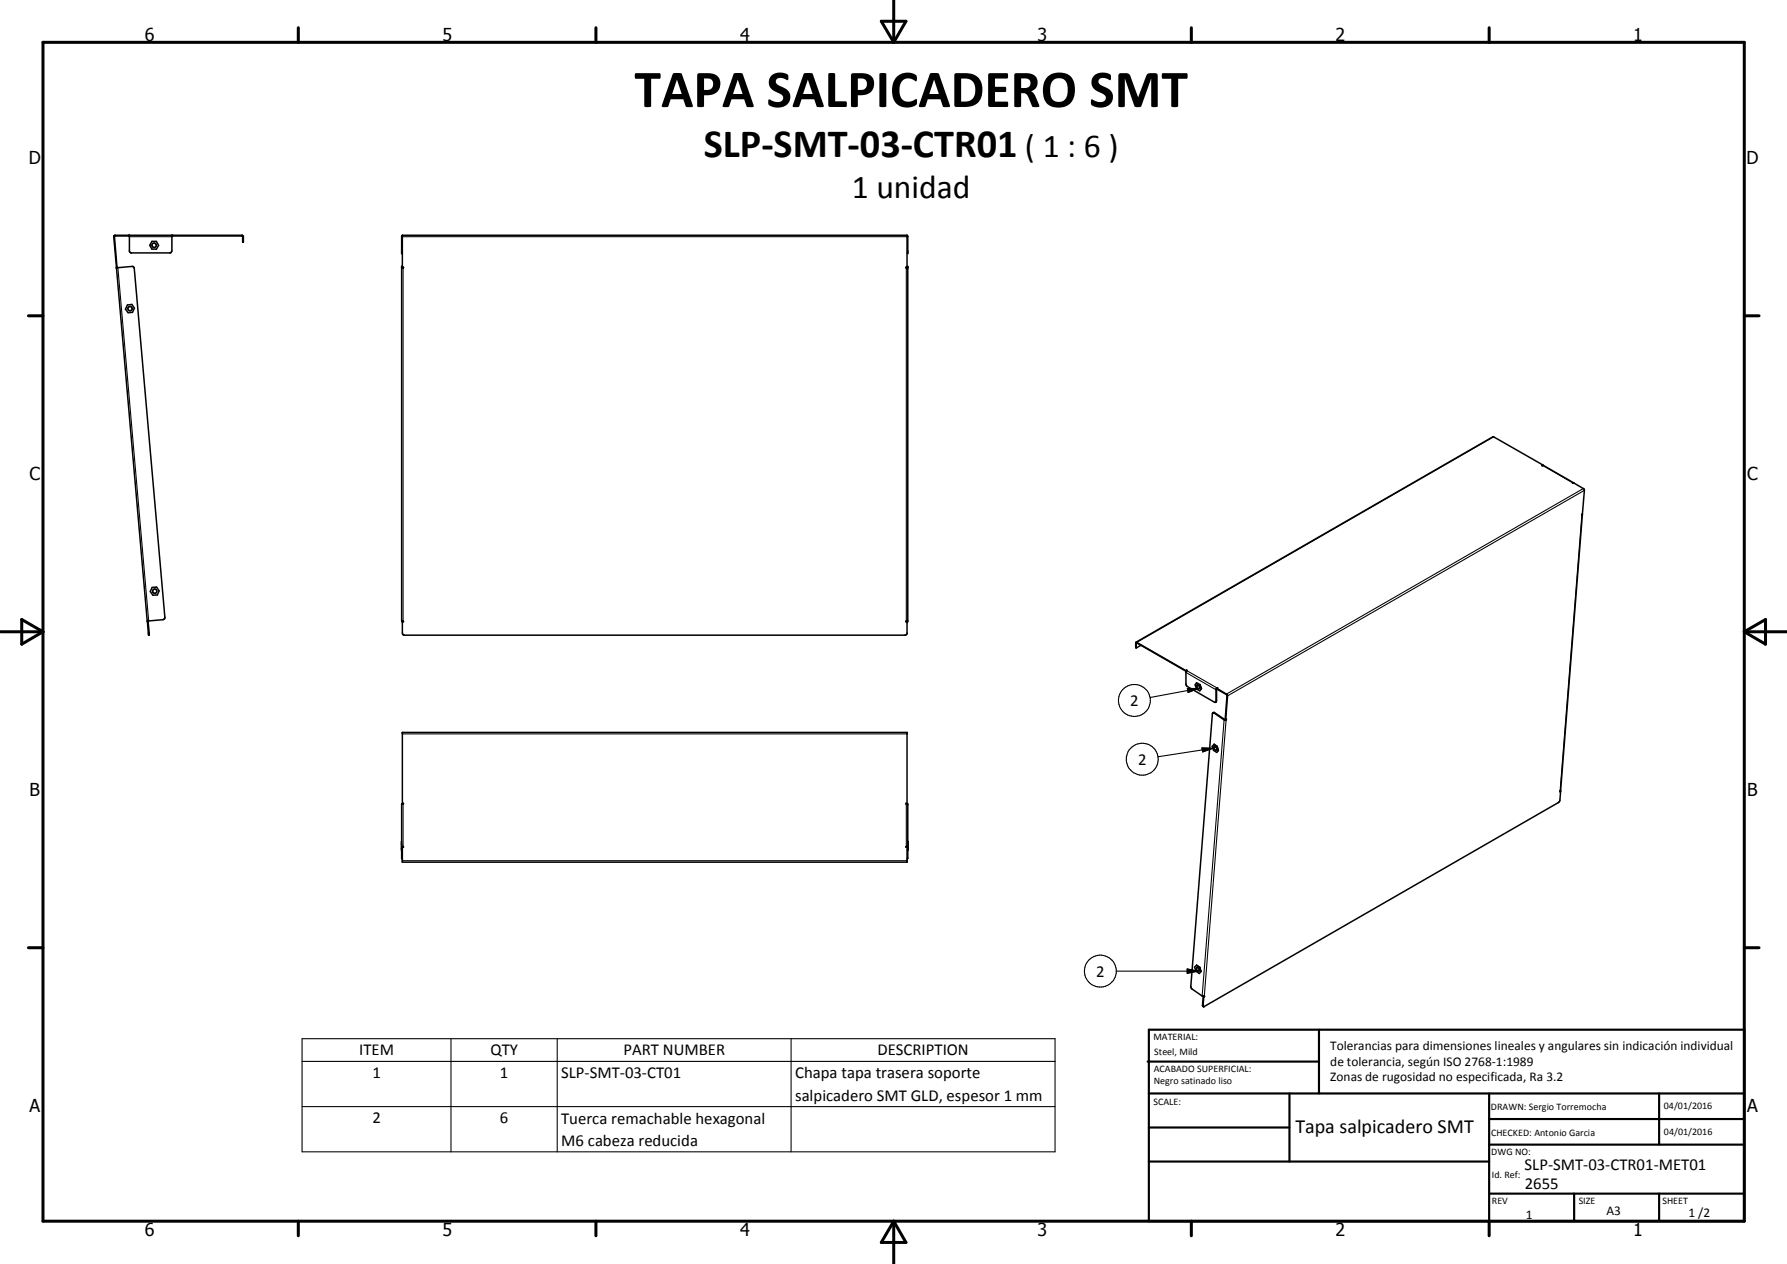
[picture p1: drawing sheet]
<svg xmlns="http://www.w3.org/2000/svg" width="420mm" height="297mm" viewBox="0 0 420 297" stroke-linecap="round" stroke-linejoin="round" font-family="sans-serif">
<g fill="#000">
<circle cx="30.4" cy="55.3" r=".18"/>
<circle cx="40.4" cy="55.3" r=".18"/>
<circle cx="94.4" cy="59.4" r=".18"/>
<circle cx="94.6" cy="55.3" r=".18"/>
<circle cx="213.3" cy="55.3" r=".18"/>
<circle cx="213.4" cy="59.4" r=".18"/>
<circle cx="27.4" cy="62.9" r=".18"/>
<circle cx="94.4" cy="62.6" r=".18"/>
<circle cx="213.3" cy="62.9" r=".18"/>
<circle cx="213.4" cy="62.6" r=".18"/>
<circle cx="213.4" cy="62.9" r=".18"/>
<circle cx="94.6" cy="146.1" r=".18"/>
<circle cx="213.3" cy="146.1" r=".18"/>
<circle cx="213.4" cy="145.9" r=".18"/>
<circle cx="279" cy="157.6" r=".18"/>
<circle cx="94.6" cy="172.1" r=".18"/>
<circle cx="213.3" cy="172.1" r=".18"/>
<circle cx="213.4" cy="188.9" r=".18"/>
<circle cx="213.4" cy="198.9" r=".18"/>
</g>
<g fill="none" stroke="#000" stroke-width=".35">
<path d="M30.3 55.3v.2M30.4 55.3v3.8l.4 .3h9.3l.3-.5v-3.6M30.4 55.5h-3.5l.6 7.2M35.7 56.7h1.1l.5 1-.5 .8h-1.1l-.5-.8zM40.4 55.5h16.6l.1 1.4h.1v-1.3l-.2-.3h-30l-.3 .3 .7 7.2M40.6 55.3v.2M94.6 55.3l-.2 .2v3.9h.2M94.6 55.3v7.6M94.6 55.3h118.7M213.3 55.3l.1 .2v3.9h-.1M213.3 55.3v7.6M27.4 62.9l3.8-.3 .4 .5 7.2 82-.1 .3-.4 .2-3.7 .4"/>
<path d="M27.4 62.9l7.2 83.1M27.4 62.8v.1M27.5 62.7v.2M27.5 62.7l-.1 .1M30 71.7l1-.2 .6 .9-.5 1-1 .1-.6-.9zM94.6 62.6h-.2v83.3l.5 .1-.3 .1v2.7l.1 .3 .4 .2 118-.1 .2-.3v-2.8l-.3-.1 .4-.1v-83.3h-.1M94.6 62.8l.3 .1h-.5M213.3 62.8l-.3 .1h.4M362.7 109.3l-11.6-6.7-84 48.3M362.7 109.4l7.3 4.1M362.7 109.3l-.2 .1h.2M362.7 109.3v.1"/>
<path d="M370 113.5h-.3h.3l2.4 1.4 .1 .2-.4 5.7M370 113.5h.1M35.8 138h1l.6 .9-.4 .9-1.1 .1-.6-.9zM371.9 120.9l.2-.1-.2 .2zM372.1 120.8l-5.3 65.1M34.6 146l.1 .1M34.7 146.1h.1M34.7 146.1l.3 3.1M34.8 146.1l.3 2.7v.5h-.1M34.8 145.9v.2M35 149.2v.1M267.1 150.9l11.7 6.7"/>
<path d="M267.1 150.9l-.1 1.3 .2 .1M267.2 152.3l.1-1.2 11.5 6.6M268.3 151.6l-1.1 .7M278.8 157.6v.1M279 157.5l-.2 .4 .2 3.3 6.7 3.9 .2-.2v-2.9l.3-.4M279 157.5l-.2 .1M279 157.5l-.2 .2M281.5 161l.5 .3a.31 .31 0 0 1 0 .5 .31 .31 0 0 1-.5-.1l-.1-.4zM282.1 160.9l-.8-.5-.3 .6 .3 .9 .8 .4 .4-.5M282.1 160.9l.4 .9M285.2 167.5h.4l2.6 1.6M285.4 174.9l-.4 .5 .3 .9 .8 .5 .4-.4"/>
<path d="M285.4 174.9h.1M285.4 174.9l.8 .5M285.5 175.4l.5 .2v.7h-.2l-.4-.4zM286.2 161.8l2.4 1.6-.4 5.7-.1-.1 .4-5.6-2.3-1.4zM286.2 161.6l.1 .1-.3 .2v2.8l-.2 .3M286.2 161.6v.2M286.2 175.4l.3 1M288.2 169.1l.2-.1-.1 .1M288.2 169.1h.1M288.3 169.1l-.5 .1-2.4-1.7-.3 .2-5.1 64.1 .2 .6 2.4 1.7h.4M94.4 198.3v.1M94.4 198.9h.5v.2h-.3"/>
<path d="M94.4 197.8v2M94.4 199.3v.1M94.6 198.9v3.7h118.7v-3.7M213.4 198.9h-.4v.2h.3M213.4 197.8v2M213.4 199.3l.1 .1M213.5 198.3l-.1 .1M366.8 185.9l-.1 .2 .2-.1M366.8 185.9l.1 .1M366.9 186l-.1 2-.5 .6-83.2 48-.2-.1 .1-2.2M94.6 201.9l-.2-.2v-12.8h.5v-.1h-.3v-16.7h118.7v16.7h-.3v.1h.4v12.8l-.1 .2M281.3 226.8l-.4 .5 .3 1 .8 .5 .4-.5"/>
<path d="M281.3 226.8l.8 .5M281.4 227.4a.51 .51 0 0 1 .5 .3 .51 .51 0 0 1-.1 .6 .61 .61 0 0 1-.4-.9zM282.1 227.3h.1M282.1 227.3l.3 1M282.9 234.2l-.2 2.1 .2 .3M282.9 234.2l.1 .1M283 234.1l.2 .1M283 234.1l-.1 .1M283.1 234.1l.1 .1M283.2 234.2l-.2 .1"/>
<circle cx="36.3" cy="57.6" r=".52"/>
<circle cx="30.6" cy="72.5" r=".51"/>
<circle cx="36.4" cy="138.9" r=".52"/>
</g>
<g fill="none" stroke="#000" stroke-width=".25">
<path d="M26.7 55.6h.2M27.1 55.3v.2M30.4 55.6h10M56.9 55.3v.2M57.1 55.6h.1M94.4 58.9h.2M94.4 55.6h119M213.3 58.9h.1M27.7 62.9l7.3 83M94.4 62.6h.2M94.4 62.9h.2M94.8 62.9h.1"/>
<path d="M94.8 62.9v83.1M213.1 62.9h.1M213.1 62.9v83.1M213.3 62.6h.1M213.3 62.9h.1M351.2 102.7l-83.9 48.3-.1 .2-.2-.1M362.7 109.4l7.1 4.1M372.3 114.8l-83.9 48.4M372.5 115.2l-83.9 48.3-.1-.1M371.9 120.9v.1M371.9 121l-5.1 64.9M34.9 148.8h.2"/>
<path d="M278.8 158l7.1 4.1 .1-.1M279 157.6l7.2 4.2M94.6 172.5h118.7M279.2 161.8h2.5l-2.4 .9zM281.7 161.8l-11.3 2.1M282.6 175.8l2.5 .1-2.3 .8zM285.1 175.9l-12.9 1.9M285.6 167.5l-.2 .1M286 164.7l-.1 .1M287.9 169.1l-.1 .1-5.2 64.9M288.2 169.1l-5 65M94.8 188.9v10"/>
<path d="M213.1 188.9v10M94.4 201.6h.2M94.6 202.3h118.7M213.3 201.6h.1M262.5 228.2h19.1M279.1 227.7l2.5 .5-2.5 .5zM282.7 236.3h.2M71 244.1h177.1v26.6h-177.1zM71 249.4h177.1M106 244.1v26.6M131 244.1v26.6M186 244.1v26.6"/>
<path d="M71 260.1h177.1"/>
<circle cx="266.7" cy="164.6" r="3.8"/>
<circle cx="268.6" cy="178.4" r="3.7"/>
<circle cx="258.7" cy="228.2" r="3.8"/>
</g>
<g fill="none" stroke="#000" stroke-width=".71">
<path d="M10.1 9.9h400v277.1h-400zM70.1 6.5v3.4M140.1 6.5v3.4M207.2 5h5.8l-2.9 4.9zM210.1 0v9.9M280.1 6.5v3.4M350.1 6.5v3.4M6.7 74.2h3.4M410.1 74.2h3.5M.1 148.5h10M5.1 145.6l5 2.9-5 2.9zM410.1 148.5h10"/>
<path d="M410.1 148.5l5-2.9v5.8zM6.7 222.7h3.4M410.1 222.7h3.5M70.1 287v3.4M140.1 287v3.4M210.1 287v10M210.1 287l2.9 5h-5.8zM280.1 287v3.4M350.1 287v3.4"/>
</g>
<g fill="none" stroke="#000" stroke-width=".51">
<path d="M269.8 249.5h40.3M270.1 242h140v45h-140zM270.1 257h140M303.2 257v16M310.1 242v15M350.1 257v30M390.1 257v12M270.1 265h33.1M270.1 273h80M350.1 269h60M350.1 263h60M350.1 280.5h60"/>
<path d="M370.1 280.5v6.5M390.1 280.5v6.5"/>
</g>
<path d="M279.2 161.8h2.5l-2.4 .9zM282.6 175.8l2.5 .1-2.3 .8zM279.1 227.7l2.5 .5-2.5 .5z" fill="#000"/>
<text font-size="12.6" x="149.2" y="25.1">TAPA SALPICADERO SMT</text>
<text font-size="9.4" x="165.5" y="37">SLP-SMT-03-CTR01</text>
<g font-size="7.9">
<text x="241" y="37">( 1 : 6 )</text>
<text x="200.3" y="46.4">1 unidad</text>
</g>
<text font-size="4.7" x="304.6" y="266.2">Tapa salpicadero SMT</text>
<g font-size="4.2">
<text x="34" y="9.6">6</text>
<text x="104" y="9.6">5</text>
<text x="174" y="9.6">4</text>
<text x="244" y="9.6">3</text>
<text x="314" y="9.6">2</text>
<text x="384" y="9.6">1</text>
<text x="6.8" y="38.7">D</text>
<text x="410.6" y="38.7">D</text>
<text x="7" y="112.9">C</text>
<text x="410.8" y="112.9">C</text>
<text x="7" y="187.1">B</text>
<text x="410.8" y="187.1">B</text>
<text x="7" y="261.4">A</text>
<text x="410.8" y="261.4">A</text>
<text x="34" y="290.4">6</text>
<text x="104" y="290.4">5</text>
<text x="174" y="290.4">4</text>
<text x="244" y="290.4">3</text>
<text x="314" y="290.4">2</text>
<text x="384" y="290.4">1</text>
</g>
<g font-size="3.9">
<text x="265.7" y="165.9">2</text>
<text x="267.6" y="179.7">2</text>
<text x="257.7" y="229.5">2</text>
<text x="84.4" y="248">ITEM</text>
<text x="115.3" y="248">QTY</text>
<text x="146.6" y="248">PART NUMBER</text>
<text x="206.3" y="248">DESCRIPTION</text>
<text x="87.6" y="253.4">1</text>
<text x="117.5" y="253.4">1</text>
<text x="131.9" y="253.4">SLP-SMT-03-CT01</text>
<text x="186.9" y="253.4">Chapa tapa trasera soporte</text>
<text x="87.6" y="264">2</text>
<text x="117.5" y="264">6</text>
<text x="186.9" y="258.7">salpicadero SMT GLD, espesor 1 mm</text>
<text x="131.9" y="264.1">Tuerca remachable hexagonal</text>
<text x="131.9" y="269.4">M6 cabeza reducida</text>
<text x="358.5" y="275">SLP-SMT-03-CTR01-MET01</text>
<text x="358.5" y="279.4">2655</text>
</g>
<g font-size="3.1">
<text x="312.7" y="246.8">Tolerancias para dimensiones lineales y angulares sin indicación individual</text>
<text x="312.7" y="250.4">de tolerancia, según ISO 2768-1:1989</text>
<text x="312.7" y="254">Zonas de rugosidad no especificada, Ra 3.2</text>
<text x="358.7" y="286.5">1</text>
<text x="377.7" y="285.6">A3</text>
<text x="397" y="285.9">1 /2</text>
</g>
<g font-size="2.4">
<text x="271.2" y="244.4">MATERIAL:</text>
<text x="271.3" y="252">ACABADO SUPERFICIAL:</text>
<text x="271.4" y="247.9">Steel, Mild</text>
<text x="271.3" y="254.6">Negro satinado liso</text>
<text x="271.2" y="259.7">SCALE:</text>
<text x="350.6" y="260.8">DRAWN: Sergio Torremocha</text>
<text x="391.2" y="260.6">04/01/2016</text>
<text x="350.6" y="267">CHECKED: Antonio Garcia</text>
<text x="391.2" y="266.7">04/01/2016</text>
<text x="350.6" y="271.4">DWG NO:</text>
<text x="350.8" y="276.9">Id. Ref:</text>
<text x="350.8" y="282.8">REV</text>
<text x="371.2" y="282.9">SIZE</text>
<text x="390.9" y="282.9">SHEET</text>
</g>
</svg>
